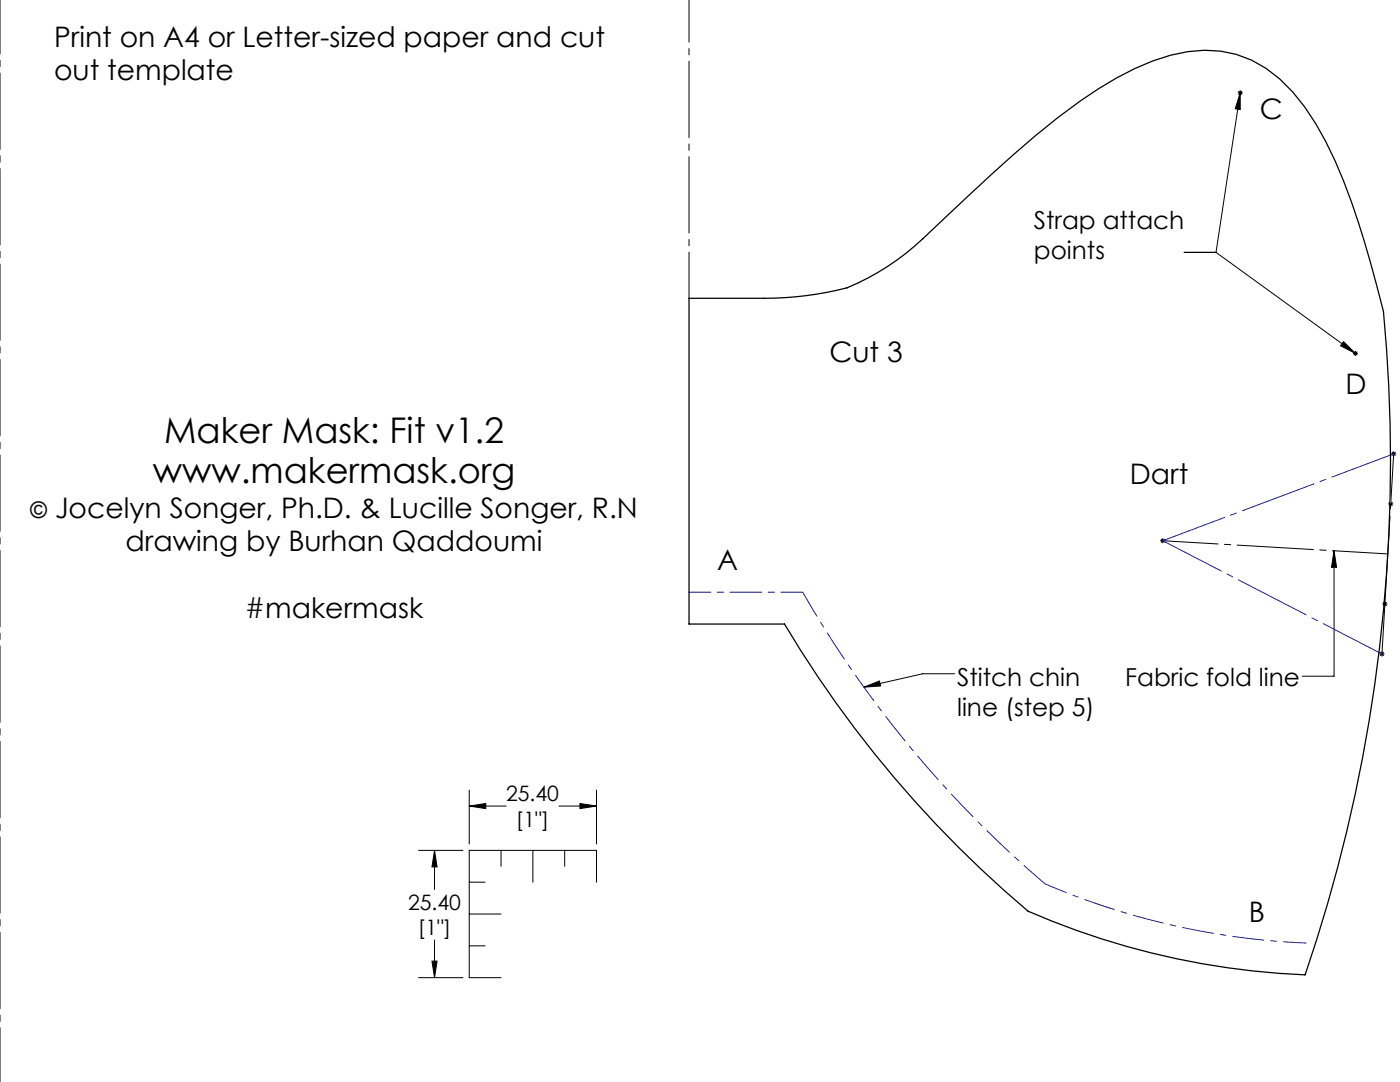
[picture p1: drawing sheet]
<svg xmlns="http://www.w3.org/2000/svg" width="279mm" height="216mm" viewBox="0 0 279 216" stroke-linecap="round" stroke-linejoin="round" font-family="sans-serif">
<g fill="none" stroke="#000" stroke-width=".2">
<path d="M247 18.5h1M247.2 18.2l.7 .7M247.5 18.5v3.4l-1-.2zM247.5 18.5l-4.8 31.9M247.5 18v1M247.9 18.2l-.7 .7M236.3 50.4h6.4M242.7 50.4l27.8 20.1M268.1 68.2l2.4 2.3-3-1.5zM270 70.5h1M270.2 70.2l.7 .7M270.5 70v1"/>
<path d="M270.9 70.2l-.7 .7M277.6 90.6h1M277.8 90.2l.7 .7M278.1 90.1v1M278.1 90.6l-2.3 39.9M278.5 90.2l-.7 .7M231.5 107.9h1M231.7 107.5l.7 .8M232 107.4v1M232.4 107.5l-.7 .8M266.2 109.9l.5 3.3h-1zM266.2 109.9v25h-6.3"/>
<path d="M277.1 100.5h1M277.2 100.2l.7 .7M277.6 100v1M277.9 100.2l-.7 .7M172.4 137.1l3.1-1.2 .2 1zM190.5 134.4h-6.3l-11.8 2.7M275.3 130.5h1M275.4 130.1l.8 .7M275.8 130v1M275.9 120.5h1M276 120.2l.7 .7M276.2 130.1l-.8 .7"/>
<path d="M276.4 120v1M276.7 120.2l-.7 .7M93.6 157.7v10.7M119 157.7v10.7M83.5 169.7h8.9M86.7 169.7l.5 3.3h-1zM86.7 169.7v7.8M93.6 160.8l3.3-.5v1zM93.6 176h3.2M93.6 160.8h7.4M100 169.7v3.2M106.3 169.7v6.3"/>
<path d="M111.6 160.8h7.4M112.7 169.7v3.2M115.7 160.3l3.3 .5-3.3 .5zM119 176v-6.3h-25.4v25.4h6.4M83.5 195.1h8.9M86.2 191.8h1l-.5 3.3zM86.7 187.6v7.5M93.6 182.4h6.4M93.6 188.7h3.2"/>
</g>
<path d="M208.6 176.4a147.8 147.8 0 0 0 52.1 11.8" fill="none" stroke="#00f" stroke-width=".2" stroke-dasharray="6.3 1.3 1.3 1.3" stroke-dashoffset="1.7" stroke-linecap="butt"/>
<path d="M160.2 118.2a221.1 221.1 0 0 0 48.4 58.2" fill="none" stroke="#00f" stroke-width=".2" stroke-dasharray="6.3 1.3 1.3 1.3" stroke-dashoffset=".7" stroke-linecap="butt"/>
<path d="M0 0v215.9" fill="none" stroke="#000" stroke-width=".2" stroke-dasharray="15.2 1.3 1.3 1.3" stroke-dashoffset="4.4"/>
<path d="M137.5 59.5v-59.5" fill="none" stroke="#000" stroke-width=".2" stroke-dasharray="15.2 1.3 1.3 1.3" stroke-dashoffset="6"/>
<path d="M232 107.9l45 2.6" fill="none" stroke="#000" stroke-width=".2" stroke-dasharray="15.2 1.3 1.3 1.3" stroke-dashoffset="4.2"/>
<path d="M232 107.9l46.1-17.3M275.8 130.5l-43.8-22.6" fill="none" stroke="#00f" stroke-width=".2" stroke-dasharray="15.2 1.3 1.3 1.3" stroke-dashoffset="2"/>
<path d="M160.2 118.2h-22.7" fill="none" stroke="#00f" stroke-width=".2" stroke-dasharray="6.3 1.3 1.3 1.3" stroke-dashoffset="2"/>
<path d="M152 194.5h108.5" fill="none" stroke="#fff" stroke-width=".2" stroke-dasharray="15.2 1.3 1.3 1.3" stroke-dashoffset="1"/>
<path d="M174.2 10h86.3" fill="none" stroke="#fff" stroke-width=".2" stroke-dasharray="15.2 1.3 1.3 1.3" stroke-dashoffset="2.6"/>
<path d="M277.5 10v184.5" fill="none" stroke="#fff" stroke-width=".2" stroke-dasharray="15.2 1.3 1.3 1.3" stroke-dashoffset="1.1"/>
<g fill="#000">
<path d="M268.1 68.2l2.4 2.3-3-1.5zM247.5 18.5v3.4l-1-.2z"/>
<path d="M172.4 137.1l3.1-1.2 .2 1zM266.2 109.9l.5 3.3h-1z"/>
<path d="M93.6 160.8l3.3-.5v1zM115.7 160.3l3.3 .5-3.3 .5zM86.7 169.7l.5 3.3h-1zM86.2 191.8h1l-.5 3.3z"/>
</g>
<path d="M137.5 59.5h15a66.4 66.4 0 0 0 16.6-2.1 50.1 50.1 0 0 0 15.1-9.8l4.7-4.4a256.7 256.7 0 0 1 26.8-23.1 60.9 60.9 0 0 1 17.9-9.1 22.5 22.5 0 0 1 24.4 7.3 58.1 58.1 0 0 1 10.1 17.8 246.8 246.8 0 0 1 8 26 316.4 316.4 0 0 1-15.6 132.4 154.1 154.1 0 0 1-55.3-12.7 227.4 227.4 0 0 1-48.6-57.3h-19.1z" fill="none" stroke="#000" stroke-width=".25"/>
<g font-size="7.1">
<text x="32.7" y="88.3">Maker Mask: Fit v1.2</text>
<text x="30.5" y="96.4">www.makermask.org</text>
</g>
<g font-size="5.6">
<text x="10.8" y="9.3">Print on A4 or Letter-sized paper and cut</text>
<text x="10.8" y="15.9">out template</text>
<text x="251.5" y="23.7">C</text>
<text x="165.5" y="72.2">Cut 3</text>
<text x="268.5" y="78.7">D</text>
<text x="225.5" y="96.6">Dart</text>
<text x="11" y="103.3">Jocelyn Songer, Ph.D. &amp; Lucille Songer, R.N</text>
<text x="25.1" y="110">drawing by Burhan Qaddoumi</text>
<text x="143.1" y="113.8">A</text>
<text x="48.9" y="123.3">#makermask</text>
<text x="249.2" y="183.9">B</text>
</g>
<g font-size="4.9">
<text x="206.3" y="45.7">Strap attach</text>
<text x="206.3" y="51.7">points</text>
<text x="191" y="136.9">Stitch chin</text>
<text x="224.6" y="136.9">Fabric fold line</text>
<text x="191" y="142.8">line (step 5)</text>
</g>
<text font-size="4.6" x="6" y="103.3">©</text>
<g font-size="4.2">
<text x="101" y="159.9">25.40</text>
<text x="103" y="165">[1&quot;]</text>
<text x="81.4" y="181.6">25.40</text>
<text x="83.4" y="186.6">[1&quot;]</text>
</g>
</svg>
